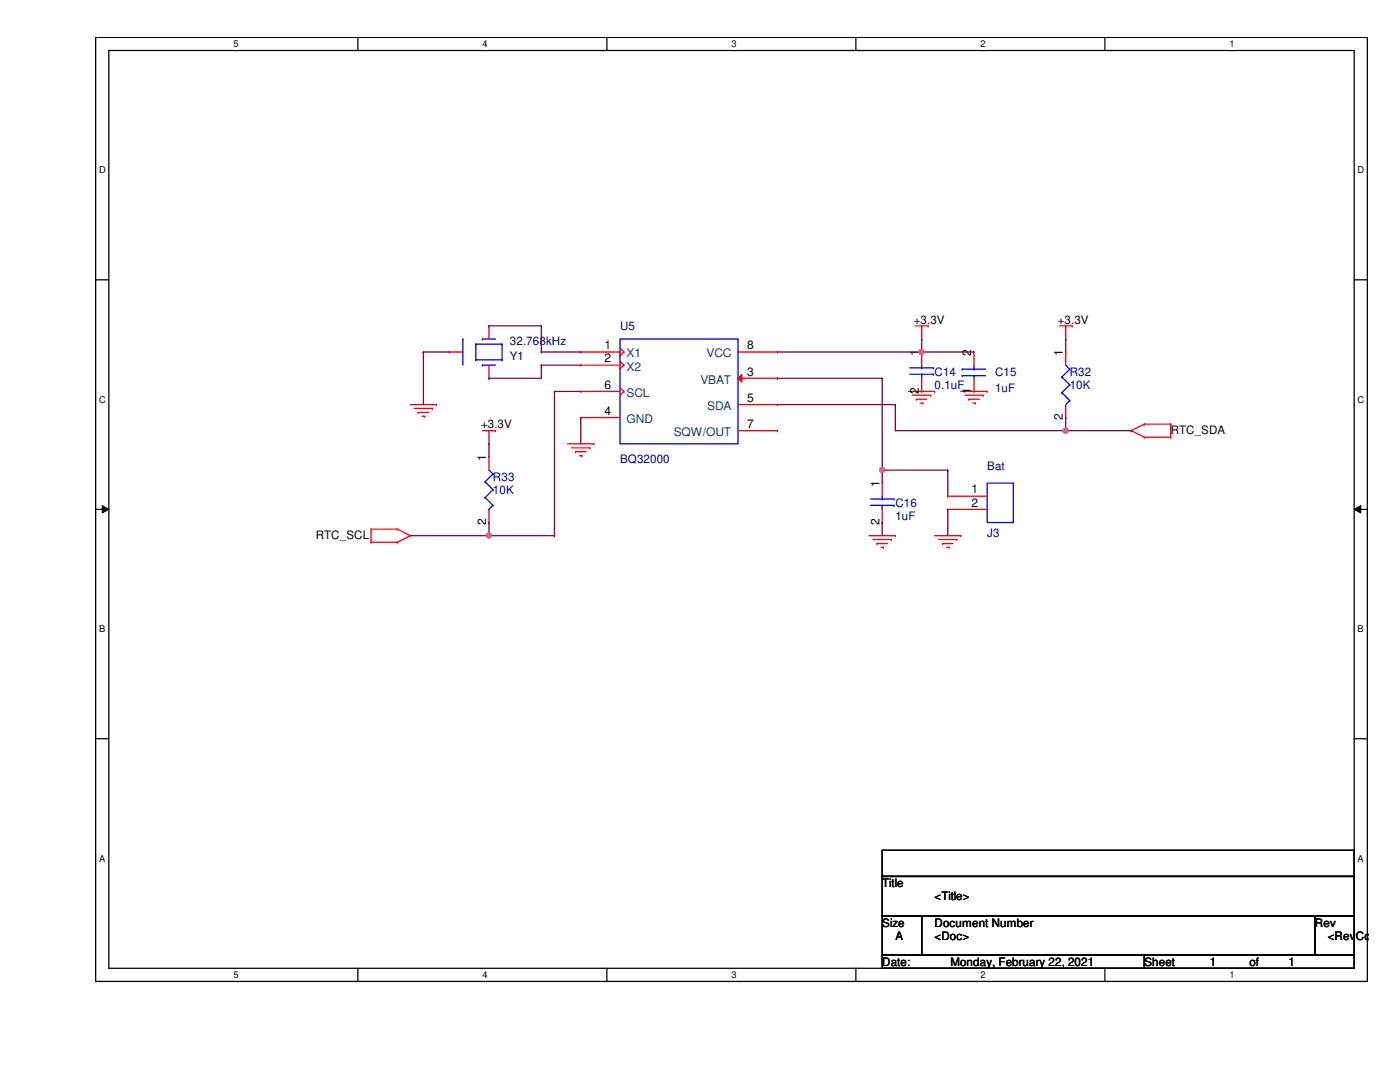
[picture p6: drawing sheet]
<svg xmlns="http://www.w3.org/2000/svg" width="279mm" height="216mm" viewBox="0 0 279 216" stroke-linecap="round" stroke-linejoin="round" font-family="sans-serif">
<path d="M19.1 7.5h253.8v188.3h-253.8zM21.7 10.1h248.6v183.1h-248.6z" fill="none" stroke="#000" stroke-width=".25"/>
<g fill="#fff">
<path d="M46.6 7.7h1v2.1h-1z"/>
<path d="M46.6 193.5h1v2.1h-1z"/>
</g>
<path d="M71.4 7.5v2.6M71.4 193.2v2.6" fill="none" stroke="#000" stroke-width=".25"/>
<g fill="#fff">
<path d="M96.3 7.7h1v2.1h-1z"/>
<path d="M96.3 193.5h1v2.1h-1z"/>
</g>
<path d="M121.1 7.5v2.6M121.1 193.2v2.6" fill="none" stroke="#000" stroke-width=".25"/>
<g fill="#fff">
<path d="M146 7.7h1v2.1h-1z"/>
<path d="M146 193.5h1v2.1h-1z"/>
</g>
<path d="M170.8 7.5v2.6M170.8 193.2v2.6" fill="none" stroke="#000" stroke-width=".25"/>
<g fill="#fff">
<path d="M195.7 7.7h1v2.1h-1z"/>
<path d="M195.7 193.5h1v2.1h-1z"/>
</g>
<path d="M220.5 7.5v2.6M220.5 193.2v2.6" fill="none" stroke="#000" stroke-width=".25"/>
<g fill="#fff">
<path d="M245.4 7.7h1v2.1h-1z"/>
<path d="M245.4 193.5h1v2.1h-1z"/>
<path d="M19.8 32.9h1.3v2.1h-1.3z"/>
<path d="M270.9 32.9h1.3v2.1h-1.3z"/>
<path d="M19.8 78.7h1.3v2.1h-1.3z"/>
<path d="M270.9 78.7h1.3v2.1h-1.3z"/>
</g>
<path d="M19.1 55.8h2.6M270.3 55.8h2.6" fill="none" stroke="#000" stroke-width=".25"/>
<g fill="#fff">
<path d="M19.8 124.5h1.2v2.1h-1.2z"/>
<path d="M270.9 124.5h1.3v2.1h-1.3z"/>
</g>
<path d="M19.1 101.6h2.6M270.3 101.6h2.6" fill="none" stroke="#000" stroke-width=".25"/>
<path d="M20.4 100.9l1.3 .7-1.3 .8zM270.3 101.6l1.3-.7v1.5z" fill="#000"/>
<path d="M20.4 100.9l1.3 .7-1.3 .8zM270.3 101.6l1.3-.7v1.5z" fill="none" stroke="#000" stroke-width=".2"/>
<g fill="#fff">
<path d="M19.8 170.3h1.2v2h-1.2z"/>
<path d="M270.9 170.3h1.3v2h-1.3z"/>
</g>
<path d="M19.1 147.4h2.6M270.3 147.4h2.6M176.1 169.7h94.2v5.2h-94.2zM176.1 174.9h94.2v7.9h-94.2zM176.1 182.8h7.8v7.8h-7.8zM176.1 190.6h52.3v2.6h-52.3zM183.9 182.8h78.5v7.8h-78.5zM228.4 190.6h41.9v2.6h-41.9zM262.4 182.8h7.9v7.8h-7.9z" fill="none" stroke="#000" stroke-width=".25"/>
<g fill="none" stroke="#f00" stroke-width=".25">
<path d="M89.7 70.2h.1M89.7 70.2h2.7M97.6 75.5h.1M97.6 65h.1M97.6 65v2.6M97.6 72.9v2.6M115.9 70.2h.1M115.9 72.9h.1M115.9 70.2h7.8M115.9 72.9h7.8M123.7 71h.1M123.7 73.6h.1"/>
<path d="M123.7 69.5l.8 .7M123.7 72.1l.8 .8M124.5 70.2h.1M124.5 72.9h.1M124.5 70.2l-.8 .8M124.5 72.9l-.8 .7M181.3 78.1h5.2M182.1 78.9h3.7M182.6 65h2.7M182.9 79.7h.1M182.9 79.7h2.1M183.9 67.6h.1"/>
<path d="M183.9 70.2h.1M183.9 78.1h.1M183.9 65v2.6M183.9 70.2v2.7M183.9 75.5v2.6M185.3 65h.1M185.8 78.9h.1M186.5 78.1h.1M191.8 78.1h5.2M192.6 78.9h3.6M193.3 79.7h.1M193.3 79.7h2.2"/>
<path d="M194.4 78.1h.1M194.4 70.2h.1M194.4 70.2v2.7M194.4 75.5v2.6M196.2 78.9h.1M197 78.1h.1M211.4 65h2.6M212.7 67.6h.1M212.7 70.2h.1M212.7 65v2.6M212.7 70.2v2.7M214 65h.1"/>
<path d="M81.9 80.7h5.2M82.7 81.5h3.6M83.4 82.3h.1M83.4 82.3h2.2M84.2 83.1h.6M84.8 83.1h.1M86.3 81.5h.1M87.1 80.7h.1M96.3 85.9h2.6M97.6 88.6h.1M97.6 91.2h.1M97.6 85.9v2.7"/>
<path d="M97.6 91.2v2.6M98.9 85.9h.1M113.3 88.6h5.2M114.1 89.4h3.6M114.9 90.1h.1M114.9 90.1h2.1M115.7 90.9h.5M116.2 90.9h.1M117.7 89.4h.1M118.5 88.6h.1M183.6 80.4h.6M184.2 80.4h.1"/>
<path d="M189.1 99h.1M189.1 99h7.9M194.1 80.4h.5M194.6 80.4h.1M212.7 83.3h.1M212.7 80.7v2.6M225.8 85.9h.1M225.8 85.9l2.6 1.3M228.4 84.6h.1M228.4 87.2h.1M228.4 84.6l-2.6 1.3M228.4 84.6h5.2"/>
<path d="M228.4 87.2h5.2M233.6 84.6h.1M233.6 87.2h.1M233.6 84.6v2.6M74 108.2h.1M74 105.6h.1M74 108.2h5.3M74 105.6v2.6M74 105.6h5.3M79.3 108.2h.1M79.3 105.6h.1M79.3 105.6l2.6 1.3"/>
<path d="M81.9 106.9h.1M81.9 106.9l-2.6 1.3M97.6 104.3h.1M97.6 101.6v2.7M173.4 106.9h5.3M174.2 107.7h3.7M175 108.5h.1M175 108.5h2.1M175.8 109.2h.5M176.3 109.2h.1M177.9 107.7h.1M178.7 106.9h.1"/>
<path d="M186.5 106.9h5.3M187.3 107.7h3.7M188.1 108.5h.1M188.1 108.5h2.1M188.9 109.2h.5M189.1 101.6h.1M189.1 101.6h7.9M189.4 109.2h.1M191 107.7h.1M191.8 106.9h.1"/>
</g>
<g fill="none" stroke="#00f" stroke-width=".25">
<path d="M92.4 67.6h.1M92.4 67.6v5.3M95 68.7h.1M95 71.8h.1M95 68.7v3.1M95 68.7h5.2M95 71.8h5.2M96.3 67.6h.1M96.3 72.9h.1M96.3 67.6h2.6M96.3 72.9h2.6M100.2 71.8h.1"/>
<path d="M100.2 68.7h.1M100.2 68.7v3.1M123.7 67.6h23.6v21h-23.6zM181.6 74.7h4.7M181.6 73.4h4.7M183.9 73.4h.1M183.9 74.7h.1M183.9 72.9v.5M183.9 74.7v.8M186.3 74.7h.1M186.3 73.4h.1M192 73.7h.1"/>
<path d="M192 75h.1M192 73.7h4.7M192 75h4.7M194.4 75h.1M194.4 73.7h.1M194.4 72.9v.8M194.4 75v.5M211.9 75.2h.1M211.9 78.4h.1M211.9 75.2l1.6 1.6M211.9 78.4l1.6 1.5M212.7 72.9l.8 .8"/>
<path d="M213.5 73.7h.1M213.5 76.8h.1M213.5 79.9h.1M213.5 73.7l-1.6 1.5M213.5 76.8l-1.6 1.6M213.5 79.9l-.8 .8M96.8 96.1h.1M96.8 99.3h.1M96.8 96.1l1.6 1.6M96.8 99.3l1.6 1.5M97.6 93.8l.8 .8M98.4 94.6h.1"/>
<path d="M98.4 97.7h.1M98.4 94.6l-1.6 1.5M98.4 97.7l-1.6 1.6M197 96.4h5.2v7.9h-5.2zM212.7 80.7h.1M97.6 101.6h.1M98.4 100.8h.1M98.4 100.8l-.8 .8"/>
</g>
<path d="M147.3 75.5l.7-.8v1.5z" fill="#f00"/>
<g fill="none" stroke="#f00" stroke-width=".25">
<path d="M115.9 78.1h.1M115.9 78.1h7.8M123.7 78.9h.1M123.7 77.3l.8 .8M124.5 78.1h.1M124.5 78.1l-.8 .8M147.3 75.5l.7-.8v1.5zM147.3 75.5h7.9M147.3 70.2h7.9M155.2 75.5h.1M155.2 70.2h.1M115.9 83.3h.1"/>
<path d="M115.9 83.3h7.8M147.3 80.7h7.9M147.3 85.9h7.9M155.2 80.7h.1M155.2 85.9h.1M176.1 96.4h.1M176.1 96.4v2.6M176.1 104.3h.1M176.1 101.6v2.7"/>
</g>
<path d="M173.7 99.6h4.7M176.1 99.6h.1M176.1 99v.6M178.4 99.6h.1M173.7 100.8h4.7M176.1 100.8h.1M176.1 100.8v.8M178.4 100.8h.1" fill="none" stroke="#00f" stroke-width=".25"/>
<g fill="none" stroke="#800040" stroke-width=".25">
<path d="M84.5 70.2h.1M84.5 70.2v10.5M84.5 70.2h5.2M97.6 65h.1M97.6 65h10.4M108 65h.1M108 70.2h.1M108 65v5.2M108 70.2h7.9M155.2 70.2h28.7M183.9 67.6h.1M183.9 70.2h.1"/>
<path d="M183.9 67.6v2.6M212.7 67.6h.1M212.7 67.6v2.6"/>
</g>
<circle cx="183.9" cy="70.2" r=".51" fill="#f0f"/>
<circle cx="183.9" cy="70.2" r=".51" fill="none" stroke="#f0f" stroke-width=".25"/>
<path d="M97.6 75.5h.1M108 72.9h.1M108 72.9v2.6h-10.4M108 72.9h7.9M155.2 75.5h.1M155.2 75.5h20.9M176.1 75.5h.1M176.1 75.5v18.3M183.9 70.2h.1M183.9 70.2h10.5" fill="none" stroke="#800040" stroke-width=".25"/>
<circle cx="176.1" cy="93.8" r=".51" fill="#f0f"/>
<circle cx="176.1" cy="93.8" r=".51" fill="none" stroke="#f0f" stroke-width=".25"/>
<path d="M110.7 78.1h.1M110.7 78.1h5.2M110.7 78.1v28.8M115.9 83.3h.1M115.9 83.3v5.3M155.2 80.7h23.5M178.7 80.7h.1M178.7 80.7v5.2h34M212.7 85.9h.1M212.7 83.3v2.6M110.7 106.9h.1" fill="none" stroke="#800040" stroke-width=".25"/>
<circle cx="212.7" cy="85.9" r=".51" fill="#f0f"/>
<circle cx="212.7" cy="85.9" r=".51" fill="none" stroke="#f0f" stroke-width=".25"/>
<g fill="none" stroke="#800040" stroke-width=".25">
<path d="M97.6 88.6h.1M97.6 88.6v2.6M176.1 93.8h.1M176.1 93.8h13M176.1 93.8v2.6M189.1 93.8h.1M212.7 85.9h13.1M225.8 85.9h.1M81.9 106.9h15.7M97.6 106.9h.1M97.6 104.3v2.6M176.1 104.3h.1"/>
<path d="M176.1 104.3v2.6"/>
</g>
<circle cx="97.6" cy="106.8" r=".51" fill="#f0f"/>
<circle cx="97.6" cy="106.8" r=".51" fill="none" stroke="#f0f" stroke-width=".25"/>
<path d="M189.1 93.8h.1M189.1 93.8v5.2M97.6 106.9h13.1M110.7 106.9h.1M189.1 101.6h.1M189.1 101.6v5.3" fill="none" stroke="#800040" stroke-width=".25"/>
<circle cx="183.9" cy="70.2" r=".51" fill="#f0f"/>
<circle cx="183.9" cy="70.2" r=".51" fill="none" stroke="#f0f" stroke-width=".25"/>
<circle cx="176.1" cy="93.8" r=".51" fill="#f0f"/>
<circle cx="176.1" cy="93.8" r=".51" fill="none" stroke="#f0f" stroke-width=".25"/>
<circle cx="212.7" cy="85.9" r=".51" fill="#f0f"/>
<circle cx="212.7" cy="85.9" r=".51" fill="none" stroke="#f0f" stroke-width=".25"/>
<circle cx="97.6" cy="106.8" r=".51" fill="#f0f"/>
<circle cx="97.6" cy="106.8" r=".51" fill="none" stroke="#f0f" stroke-width=".25"/>
<g font-size="2.4">
<text x="120.6" y="69.7">1</text>
<text x="149.1" y="69.7">8</text>
<text x="183.4" y="71" transform="rotate(-90 183.4 71)">1</text>
<text x="193.8" y="71" transform="rotate(-90 193.8 71)">2</text>
<text x="212.1" y="71" transform="rotate(-90 212.1 71)">1</text>
<text x="120.6" y="72.3">2</text>
<text x="120.6" y="77.6">6</text>
<text x="149.1" y="74.9">3</text>
<text x="120.6" y="82.8">4</text>
<text x="149.1" y="80.2">5</text>
<text x="183.4" y="78.7" transform="rotate(-90 183.4 78.7)">2</text>
<text x="193.8" y="78.7" transform="rotate(-90 193.8 78.7)">1</text>
<text x="212.1" y="83.9" transform="rotate(-90 212.1 83.9)">2</text>
<text x="149.1" y="85.4">7</text>
<text x="97" y="92" transform="rotate(-90 97 92)">1</text>
<text x="175.5" y="97.2" transform="rotate(-90 175.5 97.2)">1</text>
<text x="193.9" y="98.5">1</text>
<text x="193.9" y="101.1">2</text>
<text x="97" y="104.8" transform="rotate(-90 97 104.8)">2</text>
<text x="175.5" y="104.8" transform="rotate(-90 175.5 104.8)">2</text>
</g>
<g font-size="2.4" fill="#004080">
<text x="125.1" y="71.3">X1</text>
<text x="141" y="71.3">VCC</text>
<text x="125.1" y="74">X2</text>
<text x="139.8" y="76.6">VBAT</text>
<text x="125.1" y="79.2">SCL</text>
<text x="141.1" y="81.8">SDA</text>
<text x="125.1" y="84.4">GND</text>
<text x="134.5" y="87">SQW/OUT</text>
</g>
<g font-size="2.3" fill="#000080">
<text x="123.7" y="65.9">U5</text>
<text x="101.8" y="71.9">Y1</text>
<text x="101.8" y="68.7">32.768kHz</text>
<text x="186.5" y="75">C14</text>
<text x="186.5" y="77.6">0.1uF</text>
<text x="198.6" y="75">C15</text>
<text x="213.5" y="75">R32</text>
<text x="213.5" y="77.6">10K</text>
<text x="198.6" y="78.1">1uF</text>
<text x="98.4" y="96">R33</text>
<text x="123.7" y="92.3">BQ32000</text>
<text x="197" y="93.9">Bat</text>
<text x="98.4" y="98.6">10K</text>
<text x="178.7" y="101.2">C16</text>
<text x="178.7" y="103.8">1uF</text>
<text x="197" y="107.2">J3</text>
</g>
<g font-size="2.3">
<text x="182.4" y="64.6">+3.3V</text>
<text x="211.1" y="64.6">+3.3V</text>
<text x="96" y="85.5">+3.3V</text>
<text x="233.6" y="86.5">RTC_SDA</text>
<text x="63" y="107.5">RTC_SCL</text>
<text x="176.1" y="177">Title</text>
<text x="186.5" y="179.7">&lt;Title&gt;</text>
<text x="176.1" y="184.9">Size</text>
<text x="186.5" y="184.9">Document Number</text>
<text x="262.4" y="184.9">Rev</text>
<text x="178.7" y="187.5">A</text>
<text x="186.5" y="187.5">&lt;Doc&gt;</text>
<text x="265" y="187.5">&lt;RevCo</text>
<text x="176.1" y="192.7">Date:</text>
<text x="189.7" y="192.7">Monday, February 22, 2021</text>
<text x="228.4" y="192.7">Sheet</text>
<text x="241.5" y="192.7">1</text>
<text x="249.3" y="192.7">of</text>
<text x="257.2" y="192.7">1</text>
</g>
<g font-size="1.9">
<text x="46.6" y="9.4">5</text>
<text x="96.3" y="9.4">4</text>
<text x="146" y="9.4">3</text>
<text x="195.7" y="9.4">2</text>
<text x="245.4" y="9.4">1</text>
<text x="19.8" y="34.6">D</text>
<text x="270.9" y="34.6">D</text>
<text x="19.8" y="80.3">C</text>
<text x="270.9" y="80.3">C</text>
<text x="19.8" y="126.2">B</text>
<text x="270.9" y="126.2">B</text>
<text x="19.8" y="171.9">A</text>
<text x="270.9" y="171.9">A</text>
<text x="46.6" y="195.2">5</text>
<text x="96.3" y="195.2">4</text>
<text x="146" y="195.2">3</text>
<text x="195.7" y="195.2">2</text>
<text x="245.4" y="195.2">1</text>
</g>
</svg>
